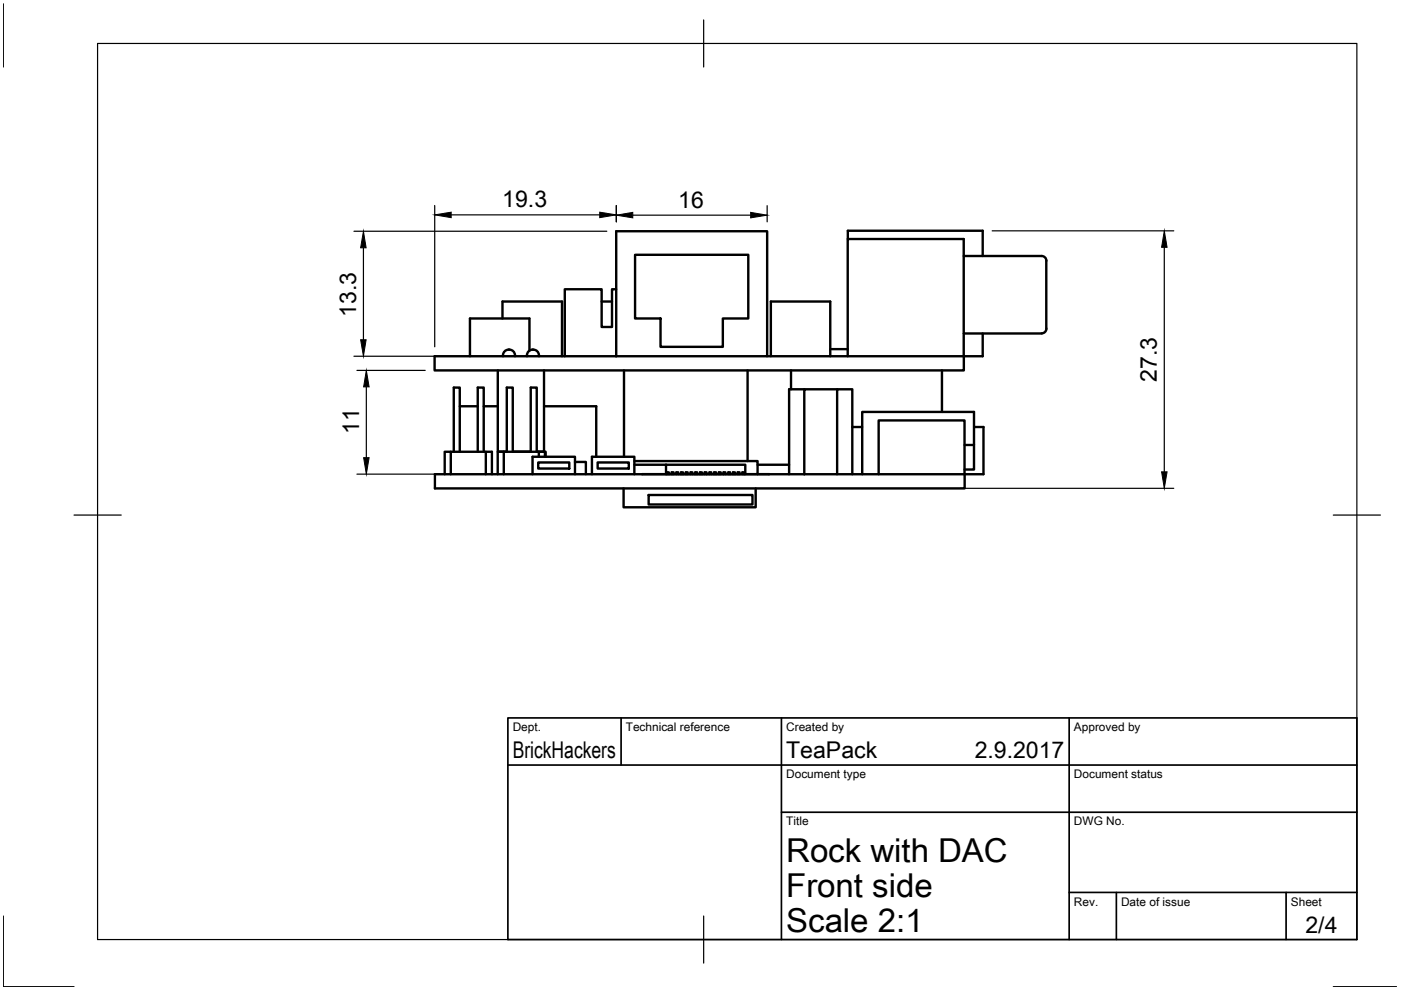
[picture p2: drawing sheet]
<svg xmlns="http://www.w3.org/2000/svg" width="297mm" height="210mm" viewBox="0 0 297 210" stroke-linecap="round" stroke-linejoin="round" font-family="sans-serif">
<!-- layer: Visible -->
<g fill="none" stroke="#000" stroke-width=".51">
<path d="M130.6 49h32.1v26.5h-32.1zM134.6 54h24.1v13.5h-5.4v6h-13.3v-6h-5.4zM179.8 50.7v-1.8h28.6v5.4M204.3 54.3h16.5M220.8 54.3a1.01 1.01 0 0 1 1.1 1M221.8 55.3v14.4M105.5 78.5v17.2h1.9M106.5 67.5v-3.6h12.7v11.6M107.8 74.1a1.23 1.23 0 0 1 1.4 1.4M107.8 74.1a1.22 1.22 0 0 0-1.2 1.4M111.7 75.5a1.28 1.28 0 0 1 1.3-1.4 1.28 1.28 0 0 1 1.3 1.4M112.3 74.3v-6.8h-12.7v8"/>
<path d="M115.3 78.5v17.2h-1.5M127.6 63.9h2.2M130.6 61.3h-.8v8h-2.2v-8h-7.9v14.2M130.6 75.5h-38.5v3h112.3l-.1-27.8h-24.6v24.8M132.3 78.5v18.3M158.5 78.5v19.3M163.4 75.5v-11.6h12.6v11.6M167.7 78.5v4M176 74h3.7M199.7 78.5v8.8M204.3 70.7h16.5M208.4 70.7v4.8h-45.7"/>
<path d="M221.9 69.7a1.01 1.01 0 0 1-1.1 1M95.6 95.8h8.7v4.7M96.2 95.8v-13.6h1.3v13.6M97.5 86.1h3.8M101.3 95.8v-13.6h1.3v13.6M102.6 86.1h2.9M103 95.8v4.7M106.8 95.8h-1.3v4.7M107.4 95.8v-13.6h1.3v13.6M108.7 95.7h3.8M112.5 95.8v-13.6h1.3v13.6M114.1 98.1h6.6v1.2h-6.6z"/>
<path d="M114.2 96.8v-1h1.3v1M114.2 95.8h-7.4v4.7M115.3 86.1h11.1v10.7M115.5 95.8h.2v1M121.9 97.9h2.3v2.6M126.7 98.1h6.6v1.2h-6.6zM134.5 97.8h26.1v2.7M134.5 98.5h6.7M141.2 98.5h16.8v2M141.2 98.5v2M160.6 98.5h6.7M170.5 82.5h-3.2v18"/>
<path d="M177.5 82.5h-7v18M180.7 90.5h2.1M204.5 99.6h2v-12.3h-23.7v13.2M204.5 94.3h2M206.5 90.5h2v10h-4M94.3 100.5v-4.7h1.3v4.7M112.9 100.5v-3.7h9v3.7M125.5 100.5v-3.7h9v3.7M132.2 103.6v4h28v-4M136.1 100.5h27M137.5 105h22v2h-22zM141.4 100.5v-.4h.4v.4"/>
<path d="M142.4 100.5v-.4h.4v.4M143.4 100.5v-.4h.4v.4M144.4 100.5v-.4h.4v.4M145.4 100.5v-.4h.4v.4M146.4 100.5v-.4h.4v.4M147.4 100.5v-.4h.4v.4M148.4 100.5v-.4h.4v.4M149.4 100.5v-.4h.4v.4M150.4 100.5v-.4h.4v.4M151.4 100.5v-.4h.4v.4M152.4 100.5v-.4h.4v.4M153.4 100.5v-.4h.4v.4"/>
<path d="M154.4 100.5v-.4h.4v.4M155.4 100.5v-.4h.4v.4M156.4 100.5v-.4h.4v.4M157.4 100.5v-.4h.4v.4M170.5 100.5h7v-18h3.2v18M170.5 100.5h-78.3v3.1h112.3v-3.1M177.5 100.5h27M186.3 100.5v-11.4h18.2v11.4"/>
</g>
<!-- layer: Border -->
<path d="M.7 .8v13.4M20.7 9.2h267v190h-267zM149.2 4.2v10M15.7 109.2h10M282.7 109.2h10M.7 194.2v15h15M149.2 194.2v10M282.7 209.2h13.4" fill="none" stroke="#000" stroke-width=".25"/>
<!-- layer: TitleBlock -->
<path d="M107.7 152.2h180v47h-180zM131.7 152.2v10M165.7 152.2v47M226.7 152.2v47M107.7 162.2h180M165.7 172.2h122M226.7 189.2h61M236.7 189.2v10M272.7 189.2v10" fill="none" stroke="#000" stroke-width=".36"/>
<!-- layer: Dimensions -->
<g fill="none" stroke="#000" stroke-width=".25">
<path d="M75 49h53.7M77.1 52.5v19.5M92.2 43.6v29.9M95.7 45.6h31.5M130.7 43.6v3.4M134.2 45.6h25M162.7 43.6v3.4M210.4 48.9h38.5M246.9 52.4v47.6M75 75.5h53.7M75.7 78.5h14.5M77.7 82v15"/>
<path d="M75.7 100.5h17.5M203.5 103.5h45.4"/>
</g>
<path d="M77.1 49l.5 3.5h-1.1zM92.2 45.6l3.5-.6v1.2zM127.2 45l3.5 .6-3.5 .6zM130.7 45.6l3.5-.6v1.2zM159.2 45l3.5 .6-3.5 .6zM246.9 48.9l.5 3.5h-1.1zM76.5 72h1.1l-.5 3.5zM77.7 78.5l.6 3.5h-1.2zM77.1 97h1.2l-.6 3.5zM246.3 100h1.1l-.5 3.5z" fill="#000" stroke="#000" stroke-width=".21"/>
<g font-size="7">
<text x="166.7" y="182.7">Rock with DAC</text>
<text x="166.7" y="190.2">Front side</text>
<text x="166.7" y="197.7">Scale 2:1</text>
</g>
<g font-size="4.9">
<text x="106.5" y="44">19.3</text>
<text x="143.8" y="44.1">16</text>
<text x="75.5" y="67.2" transform="rotate(-90 75.5 67.2)">13.3</text>
<text x="245.3" y="80.9" transform="rotate(-90 245.3 80.9)">27.3</text>
<text x="76.2" y="92.1" transform="rotate(-90 76.2 92.1)">11</text>
<text x="108.7" y="160.7">BrickHackers</text>
<text x="166.7" y="160.7">TeaPack</text>
<text x="206.7" y="160.7">2.9.2017</text>
<text x="276.8" y="197.8">2/4</text>
</g>
<g font-size="2.5">
<text x="108.7" y="155">Dept.</text>
<text x="132.7" y="155">Technical reference</text>
<text x="166.7" y="155">Created by</text>
<text x="227.7" y="155">Approved by</text>
<text x="166.7" y="165">Document type</text>
<text x="227.7" y="165">Document status</text>
<text x="166.7" y="175">Title</text>
<text x="227.7" y="175">DWG No.</text>
<text x="227.7" y="192">Rev.</text>
<text x="237.7" y="192">Date of issue</text>
<text x="273.7" y="192">Sheet</text>
</g>
</svg>
